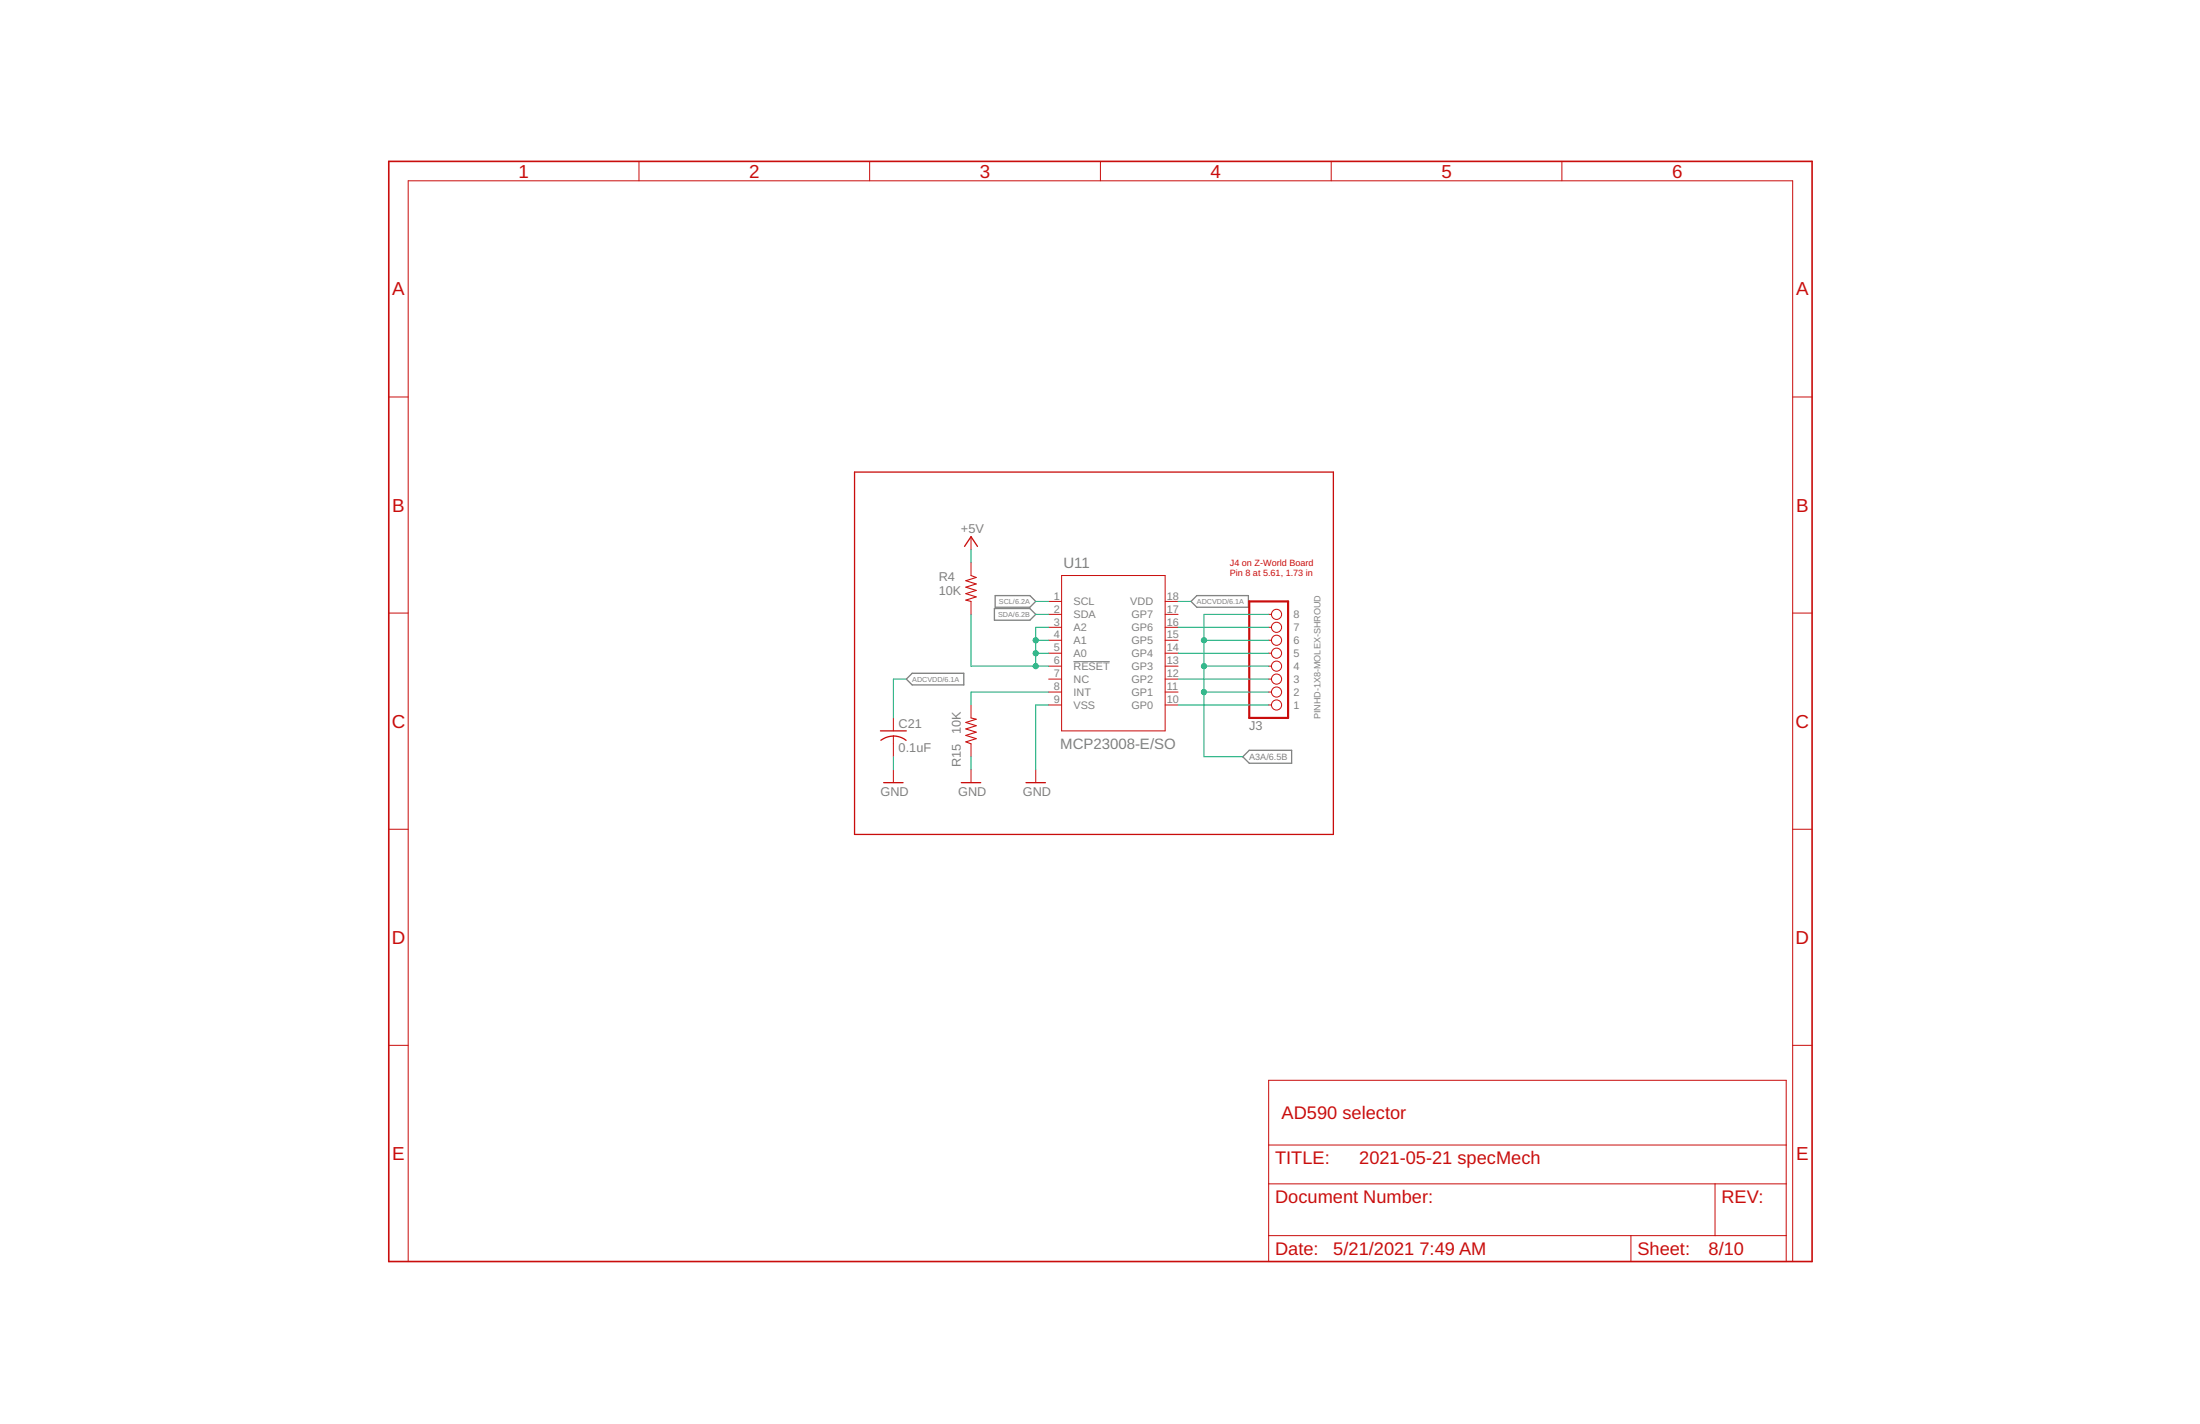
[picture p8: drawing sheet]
<svg xmlns="http://www.w3.org/2000/svg" width="432mm" height="279mm" viewBox="0 0 432 279" stroke-linecap="round" stroke-linejoin="round" font-family="sans-serif">
<path d="M210.7 129.8h7.1" fill="none" stroke="#808080" stroke-width=".2"/>
<path d="M195.2 119.4h6.9l1.2 1.1-1.2 1.2h-6.9zM195.3 116.9h6.8l1.2 1.1-1.2 1.1h-6.8zM233.8 118l1.1-1.1h10.1v2.2h-10.1zM177.9 133.2l1.1-1.1h10.2v2.3h-10.2zM243.9 148.5l1.3-1.3h8.3v2.6h-8.3z" fill="none" stroke="#808080" stroke-width=".25"/>
<path d="M76.3 31.7h279.4v215.8h-279.4z" fill="none" stroke="#c90d0c" stroke-width=".32"/>
<g fill="none" stroke="#c90d0c" stroke-width=".2">
<path d="M125.4 31.7v3.8M170.7 31.7v3.8M216 31.7v3.8M261.3 31.7v3.8M306.6 31.7v3.8M76.3 77.9h3.8M351.9 77.9h3.8M190.6 105.3v2.5M190.6 110.4v2.5M190.6 118v2.5M205.8 118h2.6M208.4 112.9h20.3v30.5h-20.3z"/>
<path d="M228.7 118h2.5M76.3 120.3h3.8M190.6 138.3v2.6M205.8 138.3h2.6M205.8 135.8h2.6M205.8 133.2h2.6M205.8 130.7h2.6M205.8 128.2h2.6M205.8 125.6h2.6M205.8 123.1h2.6M205.8 120.5h2.6M228.7 138.3h2.5"/>
<path d="M228.7 135.8h2.5M228.7 133.2h2.5M228.7 130.7h2.5M228.7 128.2h2.5M228.7 125.6h2.5M228.7 123.1h2.5M228.7 120.5h2.5M249 138.3h.6M249 135.8h.6M249 133.2h.6M249 130.7h.6M249 128.2h.6"/>
<path d="M249 125.6h.6M249 123.1h.6M249 120.5h.6M351.9 120.3h3.8M175.3 140.9v2.5M175.3 144.4v4.1M175.3 151v2.6M190.6 145.9v2.6M190.6 151v2.6M203.3 151v2.6M76.3 162.7h3.8M351.9 162.7h3.8"/>
<path d="M76.3 205.1h3.8M249 212h101.6v35.5h-101.6zM351.9 205.1h3.8M249 232.3h101.6M249 224.7h101.6M336.6 232.3v10.1M80.1 247.5v-212h271.8v212M249 242.4h101.6M320.1 242.4v5.1"/>
<circle cx="250.5" cy="125.6" r=".99"/>
<circle cx="250.5" cy="128.2" r=".99"/>
<circle cx="250.5" cy="138.3" r=".99"/>
<circle cx="250.5" cy="135.8" r=".99"/>
<circle cx="250.5" cy="130.7" r=".99"/>
<circle cx="250.5" cy="123.1" r=".99"/>
<circle cx="250.5" cy="120.5" r=".99"/>
<circle cx="250.5" cy="133.2" r=".99"/>
</g>
<path d="M245.2 118h7.6v22.9h-7.6z" fill="none" stroke="#c90d0c" stroke-width=".42"/>
<path d="M167.7 92.6h94v71.1h-94zM189.3 107.2l1.3-1.9 1.3 1.9M172.8 143.4h5.1M172.9 145.2a4 4 0 0 1 4.9 .1M173.4 153.6h3.8M188.7 153.6h3.8M201.4 153.6h3.8" fill="none" stroke="#c90d0c" stroke-width=".25"/>
<path d="M190.6 112.9l1 .4-2 .6 2 .7-2 .6 2 .6-2 .7 2 .6-2 .7 1 .2M190.6 140.9l1 .2-2 .7 2 .6-2 .6 2 .7-2 .6 2 .6-2 .7 1 .3" fill="none" stroke="#c90d0c" stroke-width=".21"/>
<g fill="none" stroke="#0dab76" stroke-width=".2">
<path d="M190.6 107.8v2.6M203.3 118h2.5M231.2 118h2.6M177.9 133.2h-2.6v7.7M190.6 120.5v10.2h15.2M203.3 120.5h2.5M203.3 125.6h2.5M203.3 128.2h2.5M205.8 135.8h-15.2v2.5M205.8 123.1h-2.5v7.6M205.8 138.3h-2.5v12.7M231.2 138.3h17.8"/>
<path d="M231.2 133.2h17.8M231.2 128.2h17.8M231.2 123.1h17.8M236.3 125.6h12.7M236.3 130.7h12.7M236.3 135.8h12.7M249 120.5h-12.7v28h7.6M175.3 148.5v2.5M190.6 148.5v2.5"/>
</g>
<g fill="#0dab76" stroke="#0dab76" stroke-width=".2">
<circle cx="236.3" cy="125.6" r=".51"/>
<circle cx="236.3" cy="130.7" r=".51"/>
<circle cx="236.3" cy="135.8" r=".51"/>
<circle cx="203.3" cy="125.6" r=".51"/>
<circle cx="203.3" cy="128.2" r=".51"/>
<circle cx="203.3" cy="130.7" r=".51"/>
</g>
<g font-size="3.7" fill="#c90d0c">
<text x="101.7" y="34.9">1</text>
<text x="147" y="34.9">2</text>
<text x="192.3" y="34.9">3</text>
<text x="237.6" y="34.9">4</text>
<text x="282.9" y="34.9">5</text>
<text x="328.2" y="34.9">6</text>
<text x="77" y="58">A</text>
<text x="352.5" y="58">A</text>
<text x="77" y="100.4">B</text>
<text x="352.5" y="100.4">B</text>
<text x="76.9" y="142.8">C</text>
<text x="352.4" y="142.8">C</text>
<text x="76.9" y="185.2">D</text>
<text x="352.4" y="185.2">D</text>
<text x="77" y="227.6">E</text>
<text x="352.5" y="227.6">E</text>
</g>
<g font-size="3.6" fill="#c90d0c">
<text x="251.5" y="219.6">AD590 selector</text>
<text x="250.3" y="228.5">TITLE:</text>
<text x="266.8" y="228.5">2021-05-21 specMech</text>
<text x="250.3" y="236.1">Document Number:</text>
<text x="337.9" y="236.1">REV:</text>
<text x="250.3" y="246.3">Date:</text>
<text x="261.7" y="246.3">5/21/2021</text>
<text x="278.6" y="246.3">7:49 AM</text>
<text x="321.4" y="246.3">Sheet:</text>
<text x="335.3" y="246.3">8/10</text>
</g>
<g font-size="2.9" fill="#808080">
<text x="208.7" y="111.4">U11</text>
<text x="208.1" y="147">MCP23008-E/SO</text>
</g>
<g font-size="2.5" fill="#808080">
<text x="188.6" y="104.6">+5V</text>
<text x="184.2" y="114">R4</text>
<text x="184.2" y="116.7">10K</text>
<text x="176.4" y="142.8">C21</text>
<text x="245.2" y="143.3">J3</text>
<text x="176.4" y="147.6">0.1uF</text>
<text x="188.6" y="144.1" transform="rotate(-90 188.6 144.1)">10K</text>
<text x="188.6" y="150.5" transform="rotate(-90 188.6 150.5)">R15</text>
<text x="172.8" y="156.1">GND</text>
<text x="188" y="156.1">GND</text>
<text x="200.7" y="156.1">GND</text>
</g>
<g font-size="2.1" fill="#808080">
<text x="206.8" y="117.7">1</text>
<text x="210.7" y="118.8">SCL</text>
<text x="221.8" y="118.8">VDD</text>
<text x="229" y="117.7">18</text>
<text x="206.8" y="120.2">2</text>
<text x="206.8" y="122.7">3</text>
<text x="206.8" y="125.3">4</text>
<text x="210.7" y="121.3">SDA</text>
<text x="210.7" y="123.9">A2</text>
<text x="222.1" y="123.9">GP6</text>
<text x="222.1" y="121.3">GP7</text>
<text x="229" y="125.3">15</text>
<text x="229" y="122.7">16</text>
<text x="229" y="120.2">17</text>
<text x="253.9" y="123.9">7</text>
<text x="253.9" y="121.3">8</text>
<text x="206.8" y="127.8">5</text>
<text x="206.8" y="130.4">6</text>
<text x="210.7" y="126.4">A1</text>
<text x="210.7" y="128.9">A0</text>
<text x="210.7" y="131.5">RESET</text>
<text x="222.1" y="131.5">GP3</text>
<text x="222.1" y="128.9">GP4</text>
<text x="222.1" y="126.4">GP5</text>
<text x="229" y="130.4">13</text>
<text x="229" y="127.8">14</text>
<text x="253.9" y="131.5">4</text>
<text x="253.9" y="128.9">5</text>
<text x="253.9" y="126.4">6</text>
<text x="206.8" y="132.9">7</text>
<text x="206.8" y="135.4">8</text>
<text x="206.8" y="138">9</text>
<text x="210.7" y="134">NC</text>
<text x="210.7" y="136.5">INT</text>
<text x="222.1" y="136.5">GP1</text>
<text x="222.1" y="134">GP2</text>
<text x="229" y="138">10</text>
<text x="229" y="135.4">11</text>
<text x="229" y="132.9">12</text>
<text x="253.9" y="136.5">2</text>
<text x="253.9" y="134">3</text>
<text x="210.7" y="139.1">VSS</text>
<text x="222.1" y="139.1">GP0</text>
<text x="253.9" y="139.1">1</text>
</g>
<g font-size="1.8" fill="#c90d0c">
<text x="241.4" y="111">J4 on Z-World Board</text>
<text x="241.4" y="112.9">Pin 8 at 5.61, 1.73 in</text>
</g>
<g font-size="1.8" fill="#808080">
<text x="259.2" y="141.2" transform="rotate(-90 259.2 141.2)">PINHD-1X8-MOLEX-SHROUD</text>
<text x="245.2" y="149.1">A3A/6.5B</text>
</g>
<g font-size="1.4" fill="#808080">
<text x="196.1" y="118.5">SCL/6.2A</text>
<text x="234.9" y="118.5">ADCVDD/6.1A</text>
<text x="195.9" y="121.1">SDA/6.2B</text>
<text x="179" y="133.8">ADCVDD/6.1A</text>
</g>
</svg>
